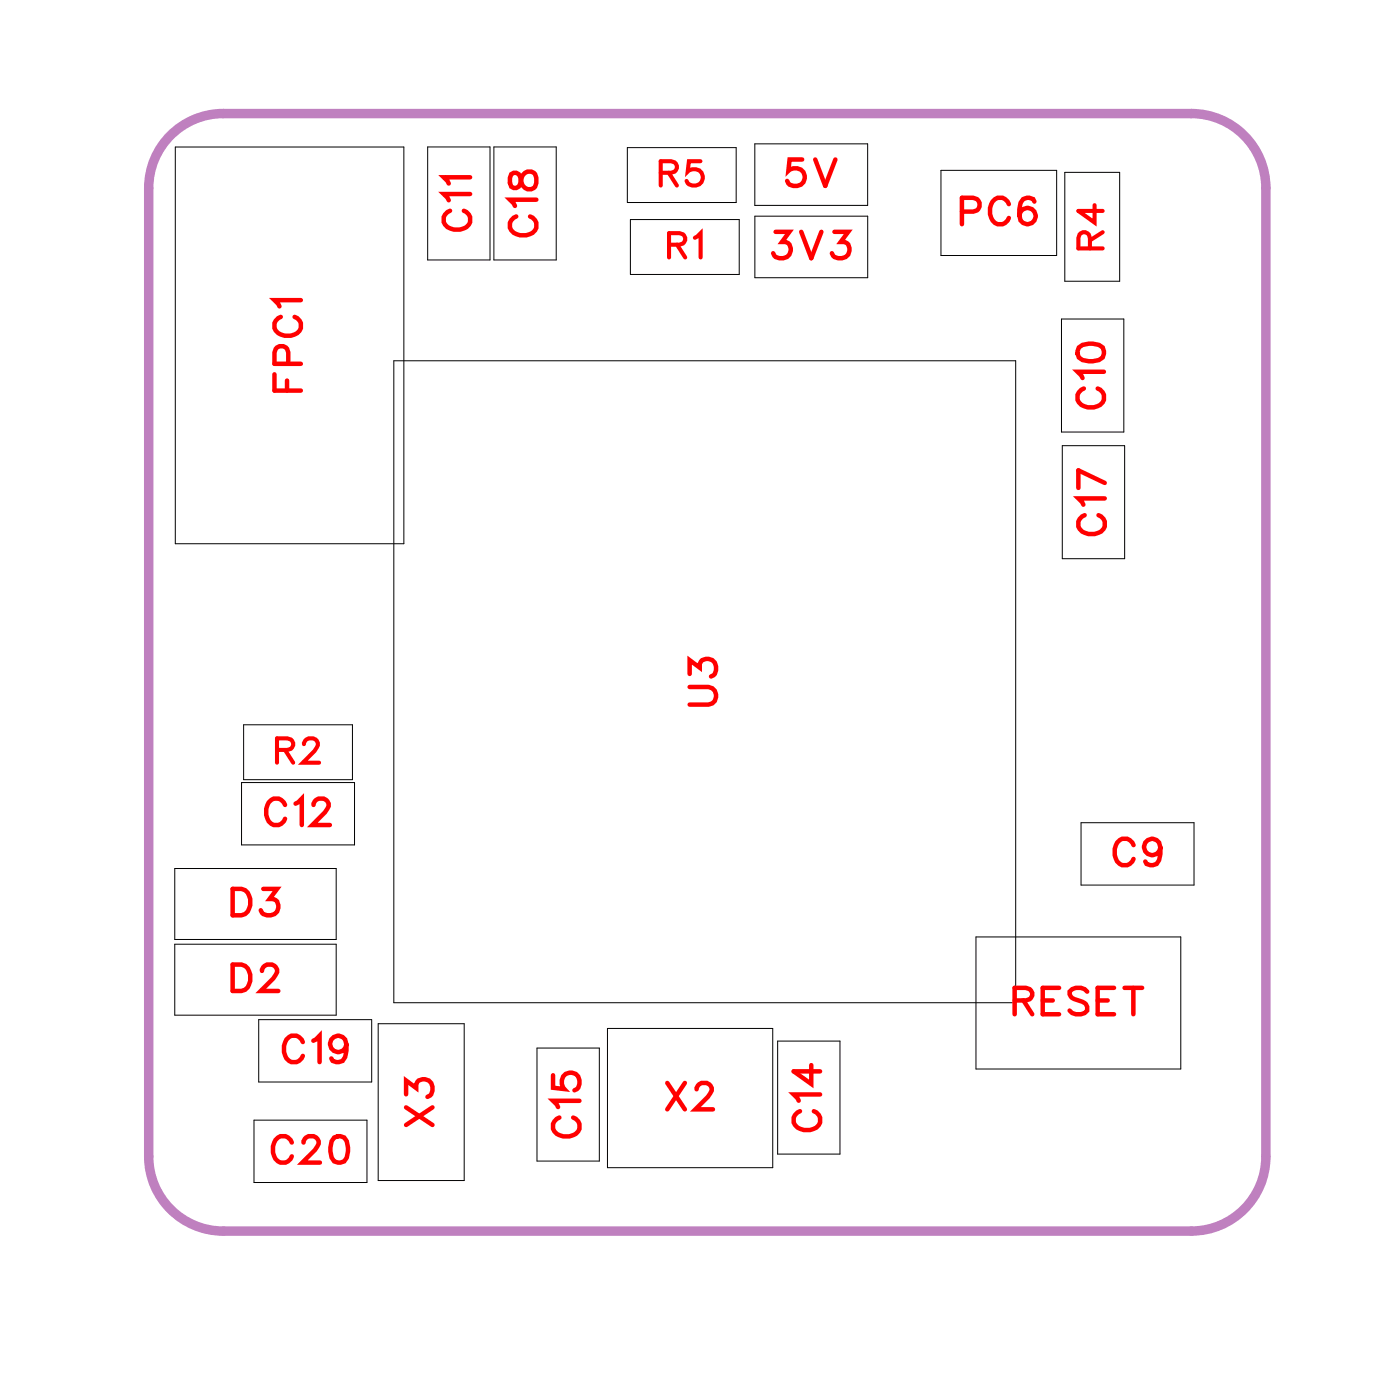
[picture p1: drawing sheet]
<svg xmlns="http://www.w3.org/2000/svg" width="38mm" height="37mm" viewBox="0 0 38 37" stroke-linecap="round" stroke-linejoin="round" font-family="sans-serif">
<path d="M4.6 3.6l.4-.3 .5-.2 .5-.1h26a2 2 0 0 1 2 2v26a2 2 0 0 1-2 2h-26a2 2 0 0 1-2-2v-26l.1-.5 .2-.5z" fill="none" stroke="#bf80bf" stroke-width=".25"/>
<g fill="none" stroke="#000" stroke-width=".03">
<path d="M4.7 3.9h6.1v10.7h-6.1zM6.5 19.5h3v1.4h-3zM10.6 9.7h16.7v17.2h-16.7zM11.5 3.9h1.7v3.1h-1.7zM13.3 3.9h1.6v3.1h-1.6zM16.8 4h3v1.4h-3zM16.9 5.9h3v1.5h-3zM20.3 3.9h3v1.6h-3zM20.3 5.8h3v1.7h-3zM25.3 4.6h3.1v2.3h-3.1zM28.5 8.6h1.7v3h-1.7zM28.5 12h1.7v3h-1.7z"/>
<path d="M28.6 4.6h1.5v2.9h-1.5zM4.7 23.3h4.3v1.9h-4.3zM4.7 25.3h4.3v2h-4.3zM6.5 21h3v1.7h-3zM6.8 30.1h3.1v1.6h-3.1zM6.9 27.4h3.1v1.6h-3.1zM10.2 27.5h2.3v4.2h-2.3zM14.4 28.1h1.7v3.1h-1.7zM16.3 27.6h4.5v3.7h-4.5zM20.9 27.9h1.7v3.1h-1.7zM26.2 25.2h5.5v3.5h-5.5zM29 22.1h3.1v1.7h-3.1z"/>
</g>
<g fill="none" stroke="#f00" stroke-width=".12">
<path d="M7.4 10v.5h.7M7.5 8.5a.26 .26 0 0 0-.1 .3 .26 .26 0 0 0 .2 .2h.2a.26 .26 0 0 0 .3-.2 .26 .26 0 0 0-.2-.3M7.7 10.2v.3M7.7 9.8v-.4l-.3-.1v.5h.7M8.1 8.1h-.7l.1 .1M12.1 5.7a.26 .26 0 0 0-.2 .3 .26 .26 0 0 0 .3 .2h.2a.26 .26 0 0 0 .2-.2 .26 .26 0 0 0-.1-.3M12.6 5.2h-.7l.2 .2M12.6 4.8h-.7l.2 .1M13.7 4.7v.3h.2l.3-.4a.24 .24 0 0 1 .2 .2 .24 .24 0 0 1-.2 .3l-.2-.1-.1-.3zM13.9 5.8a.26 .26 0 0 0-.2 .3 .26 .26 0 0 0 .3 .2h.1a.26 .26 0 0 0 .3-.2 .26 .26 0 0 0-.2-.3M14.4 5.4h-.7l.1 .1M18.5 18.4h.5l.2 .2-.1 .3h-.6"/>
<path d="M18.5 18.1v-.4l.3 .2a.24 .24 0 0 1 .4-.2 .25 .25 0 0 1-.1 .5M20.8 6.2h.4l-.2 .3a.24 .24 0 0 1 .2 .4 .24 .24 0 0 1-.4-.1M21.5 6.2l.3 .7 .3-.7M21.5 4.3h-.3v.3a.25 .25 0 0 1 .3 0 .25 .25 0 0 1 0 .4 .25 .25 0 0 1-.4-.1M21.9 4.3l.3 .7 .2-.7M22.4 6.2h.4l-.2 .3a.24 .24 0 0 1 .2 .4 .25 .25 0 0 1-.5-.1M25.8 5.7l.4-.1 .1-.2-.5-.1v.7M27.1 5.5a.26 .26 0 0 0-.3-.2 .26 .26 0 0 0-.2 .3v.1a.26 .26 0 0 0 .2 .3 .26 .26 0 0 0 .3-.1M27.8 5.4l-.1-.1a.35 .35 0 0 0-.4 .3 .35 .35 0 0 0 .3 .4 .22 .22 0 0 0 .2-.2 .22 .22 0 0 0-.2-.2 .22 .22 0 0 0-.2 .2M29 9.3l.2-.1a.3 .3 0 0 1 .4 .3 .38 .38 0 0 1-.3 .2 .38 .38 0 0 1-.4-.3zM29.1 10.4a.26 .26 0 0 0-.2 .3 .26 .26 0 0 0 .3 .2h.2a.26 .26 0 0 0 .2-.2 .26 .26 0 0 0-.1-.3M29.1 13.8a.26 .26 0 0 0-.1 .3 .26 .26 0 0 0 .2 .2h.2a.26 .26 0 0 0 .3-.2 .26 .26 0 0 0-.2-.3"/>
<path d="M29.6 10h-.7l.2 .1M29.7 13.4h-.7l.1 .1M29.7 13l-.7-.4v.5M6.2 25.9h.3a.38 .38 0 0 1 .2 .3 .38 .38 0 0 1-.2 .4h-.3zM6.2 23.9h.3a.38 .38 0 0 1 .2 .3 .38 .38 0 0 1-.2 .4h-.3zM7 26.1l.2-.2h.1l.1 .1-.1 .3-.3 .3h.5M7.1 23.9h.3l-.2 .2a.24 .24 0 0 1 .2 .4 .24 .24 0 0 1-.4-.1M7.7 21.6a.26 .26 0 0 0-.3-.2 .26 .26 0 0 0-.3 .3v.2a.26 .26 0 0 0 .3 .2 .26 .26 0 0 0 .3-.1M7.8 30.7a.26 .26 0 0 0-.3-.2 .26 .26 0 0 0-.2 .3v.1a.26 .26 0 0 0 .2 .3 .26 .26 0 0 0 .3-.2M7.9 21.6l.2-.2v.7M8.1 28a.26 .26 0 0 0-.3-.2 .26 .26 0 0 0-.2 .3v.1a.26 .26 0 0 0 .2 .3 .26 .26 0 0 0 .3-.2M8.2 30.7l.1-.2h.1l.2 .1-.1 .3-.4 .3h.5"/>
<path d="M8.4 27.9l.2-.1v.7M8.4 21.6l.2-.2h.1l.1 .2-.1 .2-.3 .3h.5M9 30.5h.1a.37 .37 0 0 1 .2 .4 .37 .37 0 0 1-.2 .3 .45 .45 0 0 1-.1-.7zM9.3 28a.22 .22 0 0 1-.3 .2 .22 .22 0 0 1-.1-.3 .22 .22 0 0 1 .4 0v.1a.34 .34 0 0 1-.3 .5l-.1-.1M10.9 29.4v-.4l.3 .2a.24 .24 0 0 1 .4-.2 .24 .24 0 0 1-.1 .4M10.9 29.7l.7 .5M11.6 29.7l-.7 .5M14.9 28.9v.3h.3a.25 .25 0 0 1-.1-.3 .25 .25 0 0 1 .4 0 .25 .25 0 0 1-.1 .4M15 30a.26 .26 0 0 0-.1 .3 .26 .26 0 0 0 .2 .2h.2a.26 .26 0 0 0 .3-.2 .26 .26 0 0 0-.2-.3M15.6 29.6h-.7l.1 .1M17.9 29.1l.5 .7M18.4 29.1l-.5 .7"/>
<path d="M18.7 29.2l.1-.1h.2l.1 .1-.1 .2-.3 .4h.4M21.5 29.8a.26 .26 0 0 0-.2 .3 .26 .26 0 0 0 .3 .2h.2a.26 .26 0 0 0 .2-.2 .26 .26 0 0 0-.1-.3M21.8 28.6v.5l-.5-.3h.7M22 29.4h-.7l.1 .1M27.2 26.9l.5-.1v-.1l-.2-.2h-.3v.7M27.5 26.9l.2 .3M28 26.9h.3M28.4 26.5h-.4v.7h.4M29.2 26.6l-.2-.1-.3 .1 .1 .2 .4 .2v.1l-.2 .1-.3-.1M29.5 26.9h.2M29.9 26.5h-.4v.7h.4M30.2 26.5h.5"/>
<path d="M30.4 26.5v.7M30.4 22.7a.26 .26 0 0 0-.3-.2 .26 .26 0 0 0-.2 .3v.2a.26 .26 0 0 0 .2 .2 .26 .26 0 0 0 .3-.1M31.2 22.8a.22 .22 0 0 1-.3 .1 .22 .22 0 0 1-.1-.3 .22 .22 0 0 1 .3 0l.1 .2a.34 .34 0 0 1-.3 .4l-.1-.1"/>
</g>
<path d="M8.2 20l.1-.2 .2 .1-.4 .6h.5M17.7 4.6h.4v-.2l-.4-.1v.7M18 4.6l.2 .4M18 6.6l.3-.1 .1-.2h-.4v.6M18.2 6.6l.2 .3M18.7 6.4l.1-.1v.6M18.8 4.3h-.3v.3a.23 .23 0 0 1 .3 0 .23 .23 0 0 1 0 .3 .23 .23 0 0 1-.4 0M29.3 6.7l-.1-.4h-.2v.4h.6M29.4 5.5v.5l-.4-.3h.6M29.6 6.2l-.3 .3M7.4 20.1h.4v-.2l-.4-.1v.7M7.7 20.1l.2 .4" fill="none" stroke="#f00" stroke-width=".11"/>
<g font-size="1.2" fill="#fff">
<text x="21.1" y="5.3">5V</text>
<text x="8.4" y="10.5" transform="rotate(-90 8.4 10.5)">FPC1</text>
<text x="12.9" y="6.2" transform="rotate(-90 12.9 6.2)">C11</text>
<text x="14.7" y="6.4" transform="rotate(-90 14.7 6.4)">C18</text>
<text x="20.7" y="7.2">3V3</text>
<text x="25.8" y="6.3">PC6</text>
<text x="29.9" y="11" transform="rotate(-90 29.9 11)">C10</text>
<text x="30" y="14.4" transform="rotate(-90 30 14.4)">C17</text>
<text x="7.1" y="22.4">C12</text>
<text x="19.5" y="19" transform="rotate(-90 19.5 19)">U3</text>
<text x="29.9" y="23.5">C9</text>
<text x="6.2" y="26.9">D2</text>
<text x="6.2" y="24.9">D3</text>
<text x="7.6" y="28.8">C19</text>
<text x="27.2" y="27.5">RESET</text>
<text x="7.3" y="31.5">C20</text>
<text x="11.9" y="30.3" transform="rotate(-90 11.9 30.3)">X3</text>
<text x="15.9" y="30.6" transform="rotate(-90 15.9 30.6)">C15</text>
<text x="17.9" y="30.1">X2</text>
<text x="22.3" y="30.4" transform="rotate(-90 22.3 30.4)">C14</text>
</g>
<g font-size="1.1" fill="#fff">
<text x="17.7" y="5.3">R5</text>
<text x="17.9" y="7.2">R1</text>
<text x="29.9" y="6.7" transform="rotate(-90 29.9 6.7)">R4</text>
<text x="7.4" y="20.7">R2</text>
</g>
</svg>
